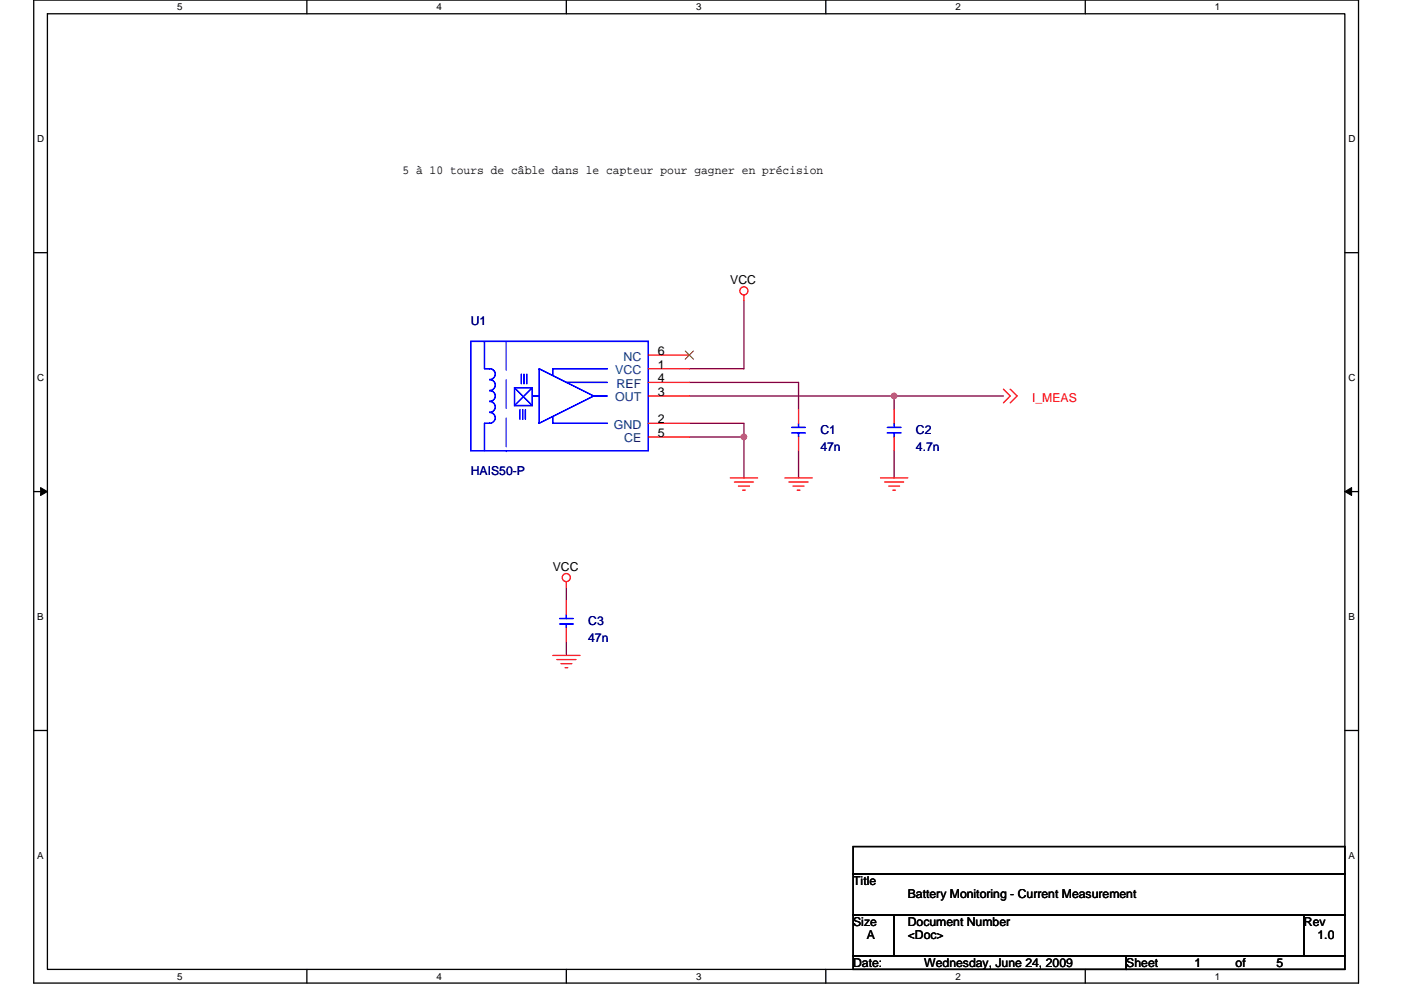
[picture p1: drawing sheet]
<svg xmlns="http://www.w3.org/2000/svg" width="297mm" height="210mm" viewBox="0 0 297 210" stroke-linecap="round" stroke-linejoin="round" font-family="sans-serif">
<path d="M7.2 0h280.8v208.5h-280.8zM10.1 2.9h275v202.7h-275z" fill="none" stroke="#000" stroke-width=".28"/>
<g fill="#fff">
<path d="M37.5 .3h1.2v2.3h-1.2z"/>
<path d="M37.5 205.9h1.2v2.3h-1.2z"/>
</g>
<path d="M65.1 0v2.9M65.1 205.6v2.9" fill="none" stroke="#000" stroke-width=".28"/>
<g fill="#fff">
<path d="M92.6 .3h1.1v2.3h-1.1z"/>
<path d="M92.6 205.9h1.1v2.3h-1.1z"/>
</g>
<path d="M120.1 0v2.9M120.1 205.6v2.9" fill="none" stroke="#000" stroke-width=".28"/>
<g fill="#fff">
<path d="M147.6 .3h1.1v2.3h-1.1z"/>
<path d="M147.6 205.9h1.1v2.3h-1.1z"/>
</g>
<path d="M175.1 0v2.9M175.1 205.6v2.9" fill="none" stroke="#000" stroke-width=".28"/>
<g fill="#fff">
<path d="M202.6 .3h1.1v2.3h-1.1z"/>
<path d="M202.6 205.9h1.1v2.3h-1.1z"/>
</g>
<path d="M230.1 0v2.9M230.1 205.6v2.9" fill="none" stroke="#000" stroke-width=".28"/>
<g fill="#fff">
<path d="M257.6 .3h1.2v2.3h-1.2z"/>
<path d="M257.6 205.9h1.2v2.3h-1.2z"/>
<path d="M7.9 28.3h1.5v2.3h-1.5z"/>
<path d="M285.9 28.3h1.5v2.3h-1.5z"/>
<path d="M7.9 78.9h1.5v2.3h-1.5z"/>
<path d="M285.9 78.9h1.5v2.3h-1.5z"/>
</g>
<path d="M7.2 53.6h2.9M285.1 53.6h2.9" fill="none" stroke="#000" stroke-width=".28"/>
<g fill="#fff">
<path d="M7.9 129.6h1.4v2.3h-1.4z"/>
<path d="M285.9 129.6h1.3v2.3h-1.3z"/>
</g>
<path d="M7.2 104.3h2.9M285.1 104.3h2.9" fill="none" stroke="#000" stroke-width=".28"/>
<path d="M8.6 103.4l1.5 .9-1.5 .8zM285.1 104.3l1.5-.9v1.7z" fill="#000" stroke="#000" stroke-width=".21"/>
<g fill="#fff">
<path d="M7.9 180.3h1.4v2.3h-1.4z"/>
<path d="M285.9 180.3h1.4v2.3h-1.4z"/>
</g>
<path d="M7.2 154.9h2.9M285.1 154.9h2.9M180.9 179.6h104.2v5.7h-104.2zM180.9 185.3h104.2v8.7h-104.2zM180.9 194h8.7v8.7h-8.7zM189.6 194h86.9v8.7h-86.9zM276.5 194h8.6v8.7h-8.6zM180.9 202.7h57.9v2.9h-57.9zM238.8 202.7h46.3v2.9h-46.3z" fill="none" stroke="#000" stroke-width=".28"/>
<path d="M157.7 63.7v14.5h-11.5M146.2 92.7h11.5M146.2 89.8h11.5v2.9M146.2 84h43.4M146.2 81.1h23.1v5.8M157.7 92.7v8.7M169.3 95.6v5.8M189.6 84v2.9M189.6 95.6v5.8M189.6 84h23.1M120.1 136.1v2.9M120.1 124.5v2.9" fill="none" stroke="#800040" stroke-width=".28"/>
<g fill="#f0f" stroke="#f0f" stroke-width=".28">
<circle cx="157.7" cy="92.7" r=".57"/>
<circle cx="189.6" cy="84" r=".57"/>
</g>
<g fill="none" stroke="#f00" stroke-width=".28">
<path d="M137.5 78.2h8.7M137.5 75.3h8.7M157.7 62.6v1.1M137.5 84h8.7M137.5 81.1h8.7M137.5 89.8h8.7M137.5 92.7h8.7M169.3 86.9v2.9M169.3 92.7v2.9M189.6 86.9v2.9M189.6 92.7v2.9M212.7 82.5l1.5 1.5-1.5 1.4"/>
<path d="M214.2 82.5l1.4 1.5-1.4 1.4M154.8 101.4h5.8M155.7 102.2h4.1M156.6 103.1h2.3M157.4 104h.6M166.4 101.4h5.8M167.3 102.2h4M168.1 103.1h2.4M169 104h.6M186.7 101.4h5.8M187.6 102.2h4M188.4 103.1h2.3"/>
<path d="M189.3 104h.6M117.2 139h5.8M118.1 139.9h4M120.1 123.4v1.1M120.1 127.4v2.9M120.1 133.2v2.9M118.9 140.8h2.3M119.8 141.6h.6"/>
<circle cx="157.7" cy="61.7" r=".86"/>
<circle cx="120.1" cy="122.5" r=".86"/>
</g>
<g fill="none" stroke="#00f" stroke-width=".28">
<path d="M99.8 72.4h37.7v23.2h-37.7zM102.7 72.4v5.8h1.1a1.14 1.14 0 0 1 1.2 1.2 1.14 1.14 0 0 1-1.2 1.1 1.15 1.15 0 0 1 1.2 1.2 1.15 1.15 0 0 1-1.2 1.1 1.14 1.14 0 0 1 1.2 1.2 1.14 1.14 0 0 1-1.2 1.1M110.5 79.4v2M111.1 79.4v2M111.7 79.4v2M114.3 78.2l11.6 5.8-11.6 5.8zM128.8 78.2h-11.6v1.5M103.8 85.2a1.15 1.15 0 0 1 1.2 1.1 1.15 1.15 0 0 1-1.2 1.2 1.14 1.14 0 0 1 1.2 1.1 1.14 1.14 0 0 1-1.2 1.2h-1.1v5.8M109.1 82.3h3.7v3.7h-3.7zM109.1 82.3l3.7 3.7M110.2 86.9v2M110.8 86.9v2"/>
<path d="M111.4 86.9v2M112.8 84h1.5M112.8 82.3l-3.7 3.7M117.2 88.3v1.5h11.6M120.1 81.1h8.7M125.9 84h2.9M167.9 91.8h2.8M167.9 90.7h2.8M169.3 89.8v.9M169.3 91.8v.9M188.1 91.8h2.9M188.1 90.7h2.9"/>
<path d="M189.6 89.8v.9M189.6 91.8v.9M118.6 132.4h2.9M118.6 131.2h2.9M120.1 130.3v.9M120.1 132.4v.8"/>
</g>
<path d="M107.3 72.4v23.2M107.3 95.6h.1" fill="none" stroke="#fff" stroke-width=".21" stroke-dasharray="6.1 2"/>
<path d="M107.3 72.4v23.2M107.3 95.6h.1" fill="none" stroke="#00f" stroke-width=".21" stroke-dasharray="6.1 2"/>
<path d="M145.3 74.4l1.7 1.8M147 74.4l-1.7 1.8" fill="none" stroke="#804000" stroke-width=".21"/>
<g font-size="2.6">
<text x="85.3" y="36.9">5 à 10 tours de câble dans le capteur pour gagner en précision</text>
<text x="154.8" y="60.3">VCC</text>
<text x="139.5" y="75.3">6</text>
<text x="139.5" y="78.2">1</text>
<text x="139.5" y="84">3</text>
<text x="139.5" y="81.1">4</text>
<text x="139.5" y="89.8">2</text>
<text x="139.5" y="92.7">5</text>
<text x="117.2" y="121.1">VCC</text>
<text x="180.9" y="187.7">Title</text>
<text x="192.5" y="190.6">Battery Monitoring - Current Measurement</text>
<text x="180.9" y="196.4">Size</text>
<text x="192.5" y="196.4">Document Number</text>
<text x="276.5" y="196.4">Rev</text>
<text x="183.8" y="199.3">A</text>
<text x="192.5" y="199.3">&lt;Doc&gt;</text>
<text x="279.3" y="199.3">1.0</text>
<text x="180.9" y="205">Date:</text>
<text x="196" y="205">Wednesday, June 24, 2009</text>
<text x="238.8" y="205">Sheet</text>
<text x="253.3" y="205">1</text>
<text x="262" y="205">of</text>
<text x="270.7" y="205">5</text>
</g>
<g font-size="2.6" fill="#000080">
<text x="99.8" y="69">U1</text>
<text x="173.9" y="92.1">C1</text>
<text x="173.9" y="95.6">47n</text>
<text x="194.2" y="92.1">C2</text>
<text x="194.2" y="95.6">4.7n</text>
<text x="99.8" y="100.8">HAIS50-P</text>
<text x="124.7" y="132.7">C3</text>
<text x="124.7" y="136.1">47n</text>
</g>
<g font-size="2.6" fill="#004080">
<text x="132.2" y="76.5">NC</text>
<text x="130.4" y="79.4">VCC</text>
<text x="130.7" y="82.3">REF</text>
<text x="130.4" y="85.2">OUT</text>
<text x="130.2" y="91">GND</text>
<text x="132.4" y="93.9">CE</text>
</g>
<text font-size="2.6" fill="#f00" x="218.8" y="85.2">I_MEAS</text>
<g font-size="2.1">
<text x="37.5" y="2.2">5</text>
<text x="92.6" y="2.2">4</text>
<text x="147.6" y="2.2">3</text>
<text x="202.6" y="2.2">2</text>
<text x="257.6" y="2.2">1</text>
<text x="7.9" y="30.1">D</text>
<text x="285.9" y="30.1">D</text>
<text x="7.9" y="80.8">C</text>
<text x="285.9" y="80.8">C</text>
<text x="7.9" y="131.4">B</text>
<text x="285.9" y="131.4">B</text>
<text x="7.9" y="182.1">A</text>
<text x="285.9" y="182.1">A</text>
<text x="37.5" y="207.8">5</text>
<text x="92.6" y="207.8">4</text>
<text x="147.6" y="207.8">3</text>
<text x="202.6" y="207.8">2</text>
<text x="257.6" y="207.8">1</text>
</g>
</svg>
